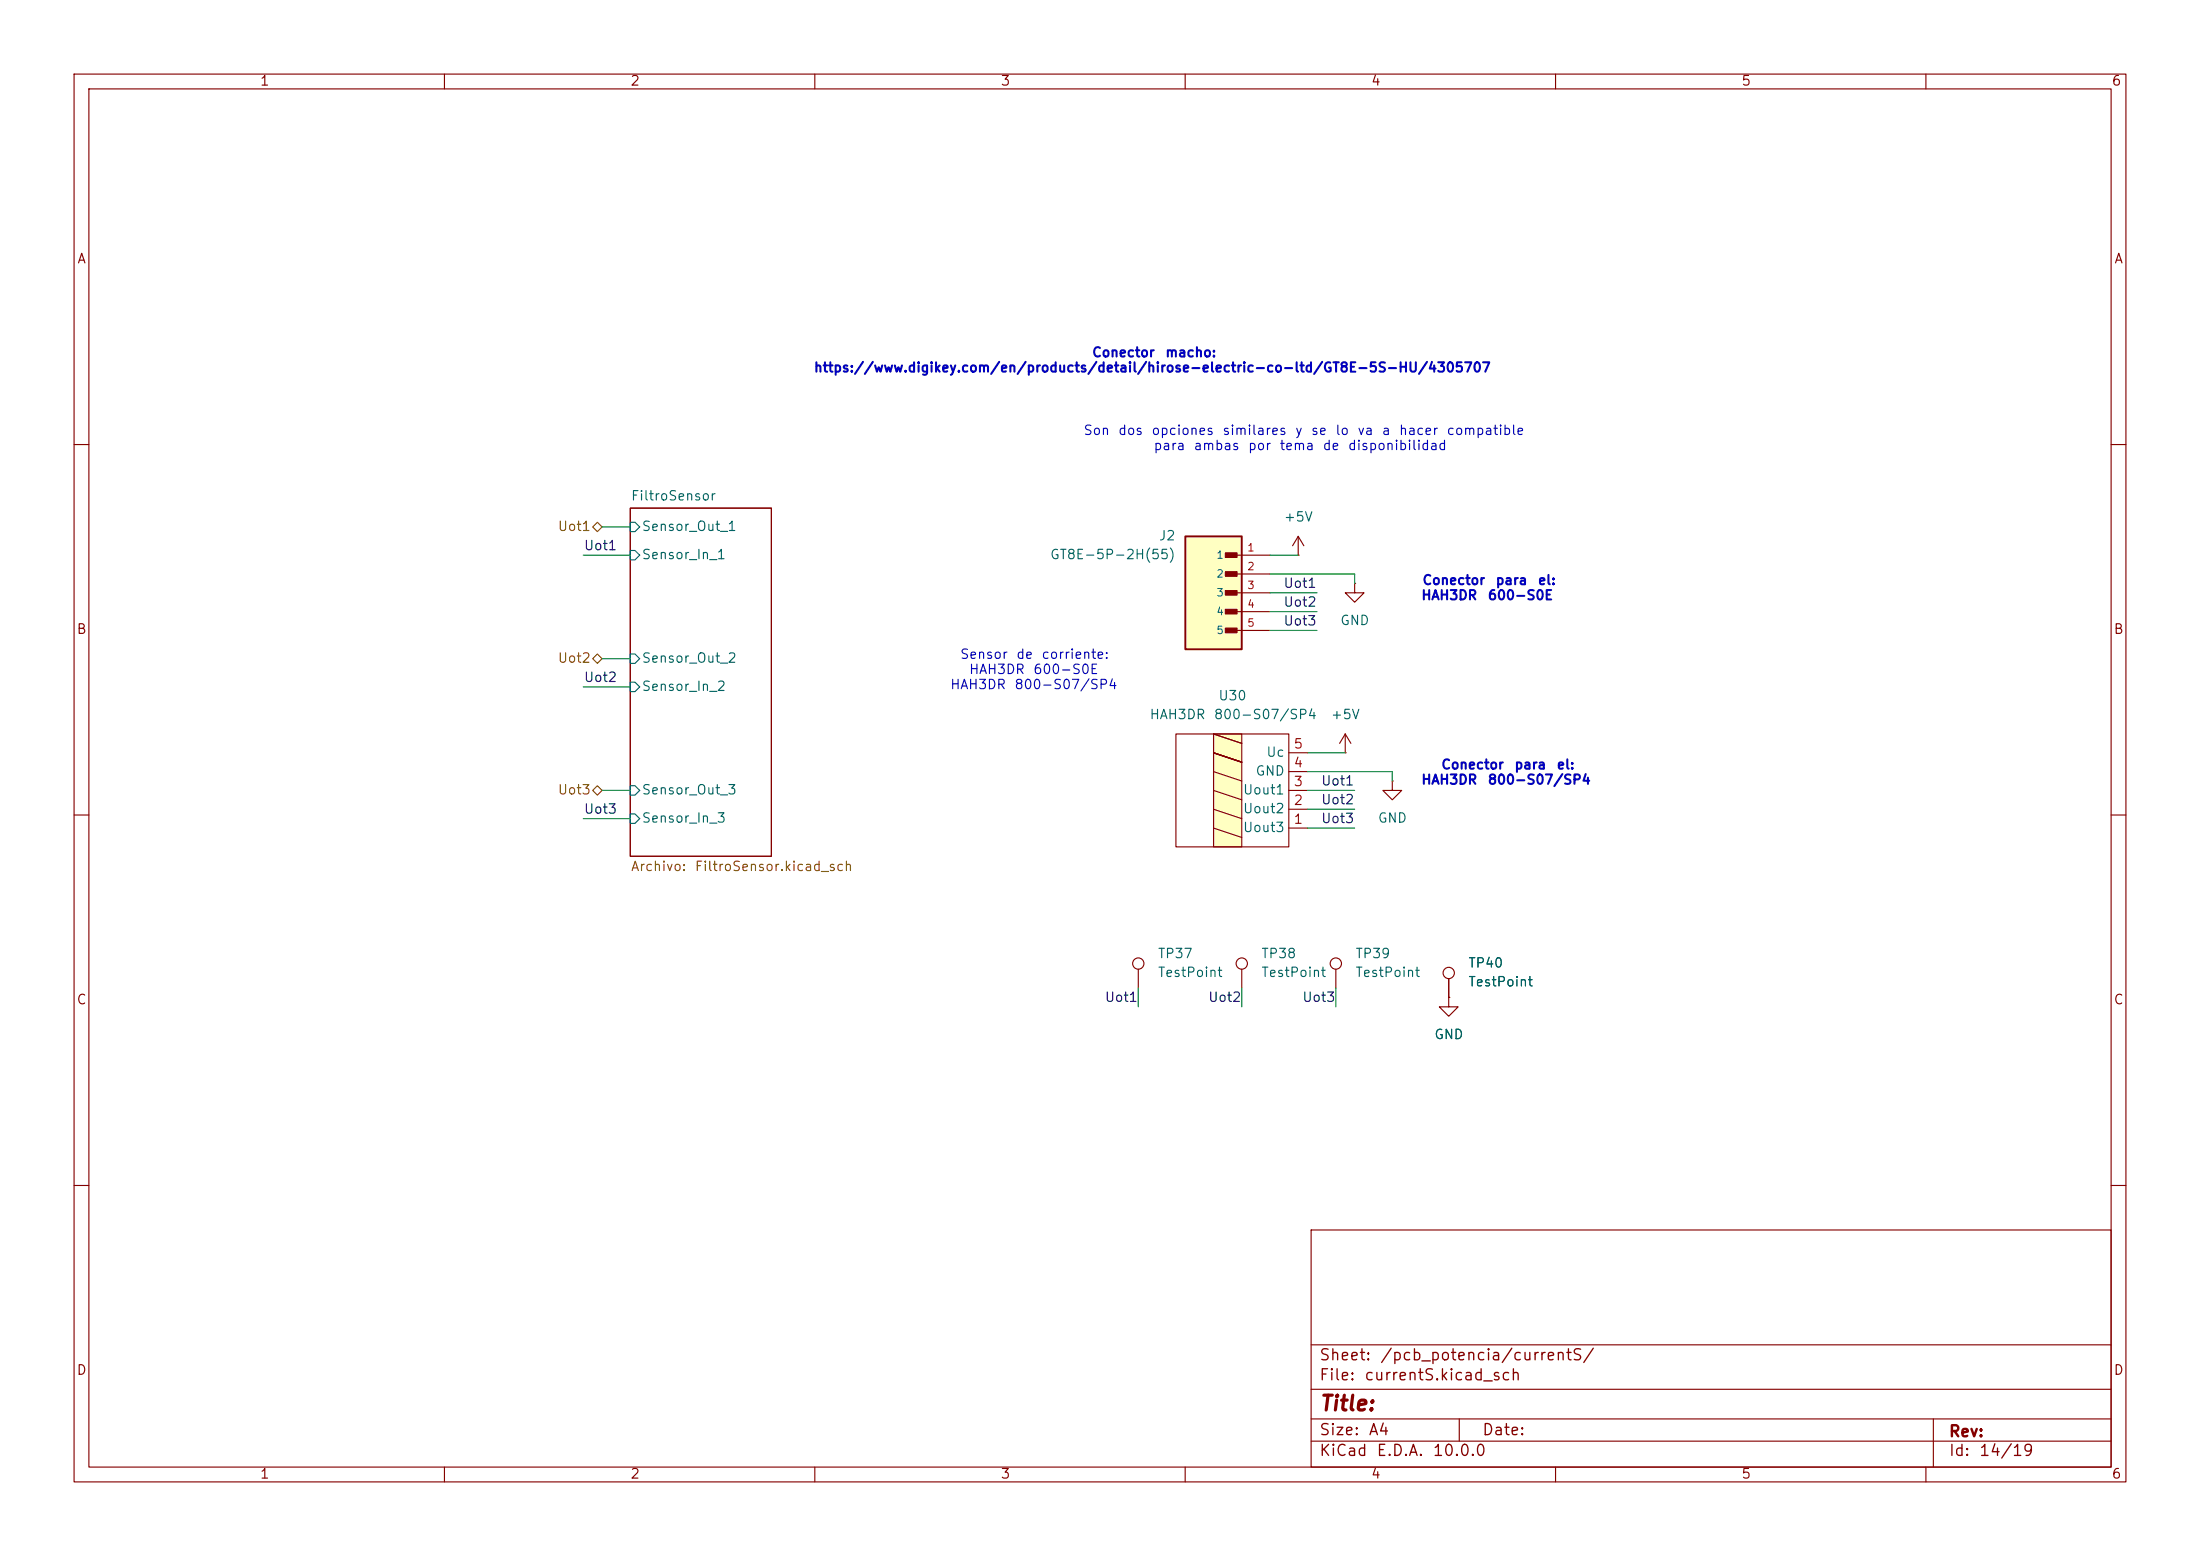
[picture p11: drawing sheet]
<svg xmlns="http://www.w3.org/2000/svg" width="297mm" height="210mm" viewBox="0 0 297 210" stroke-linecap="round" stroke-linejoin="round" font-family="sans-serif">
<g fill="none" stroke="#840000" stroke-width=".15">
<path d="M10 10h277v190h-277zM12 12h273v186h-273zM60 10v2M110 10v2M160 10v2M210 10v2M260 10v2M10 60h2M85.1 68.6h19v47h-19zM285 60h2M10 110h2M285 110h2"/>
<path d="M10 160h2M177 166h108v32h-108zM285 160h2M60 198v2M110 198v2M160 198v2M177 194.5h108M177 191.5h108M177 187.5h108M177 181.5h108M197 191.5v3M210 198v2"/>
<path d="M260 198v2M261 191.5v6.5"/>
</g>
<path d="M85.1 74.3h.6l.7 .6-.7 .7h-.6zM85.1 70.5h.6l.7 .6-.7 .7h-.6zM85.1 92.1h.6l.7 .6-.7 .6h-.6zM85.1 88.3h.6l.7 .6-.7 .6h-.6zM85.1 109.9h.6l.7 .6-.7 .6h-.6zM85.1 106h.6l.7 .7-.7 .6h-.6z" fill="none" stroke="#006464" stroke-width=".15"/>
<path d="M160 72.4h7.6v15.2h-7.6z" fill="#ffffc2"/>
<path d="M160 72.4h7.6v15.2h-7.6z" fill="none" stroke="#840000" stroke-width=".25"/>
<g fill="#840000" stroke="#840000" stroke-width=".14">
<path d="M165.4 74.6h1.6v.6h-1.6z"/>
<path d="M165.4 77.2h1.6v.6h-1.6z"/>
<path d="M165.4 79.7h1.6v.6h-1.6z"/>
<path d="M165.4 82.2h1.6v.7h-1.6z"/>
<path d="M165.4 84.8h1.6v.6h-1.6z"/>
</g>
<g fill="none" stroke="#840000" stroke-width=".15">
<path d="M166.4 74.9h5M166.4 77.5h5M175.3 74.9h.1M175.3 72.4l-.8 1.3M175.3 72.4l.7 1.3M175.3 72.4v2.5M182.9 78.7v1.3h1.2l-1.2 1.3-1.3-1.3h1.3M182.9 78.7h.1M166.4 80h5M166.4 82.6h5M166.4 85.1h5M181.6 99.1l-.8 1.2"/>
<path d="M181.6 99.1l.8 1.2M181.6 99.1v2.5M181.6 101.6h.1M188 105.4v1.3h1.2l-1.2 1.3-1.3-1.3h1.3M188 105.4h.1M167.6 130.8v2.6M180.3 130.8v2.6M195.6 134.6v1.3h1.2l-1.2 1.3-1.3-1.3h1.3M195.6 134.6h.1M195.6 132.1v2.5"/>
<circle cx="167.6" cy="130" r=".76"/>
<circle cx="180.3" cy="130" r=".76"/>
<circle cx="195.6" cy="131.3" r=".76"/>
</g>
<path d="M163.8 99.1h3.8v15.2h-3.8z" fill="#ffffc2"/>
<g fill="none" stroke="#840000" stroke-width=".15">
<path d="M158.7 99.1h15.3v15.2h-15.3zM163.8 99.1h3.8v15.2h-3.8zM163.8 99.1l3.8 1.2M163.8 101.6l3.8 1.3M163.8 104.1l3.8 1.3M163.8 106.7l3.8 1.3M163.8 109.2l3.8 1.3M163.8 111.8l3.8 1.2M174 111.8h2.5M174 109.2h2.5M174 106.7h2.5M174 104.1h2.5"/>
<path d="M174 101.6h2.5M153.7 130.8v2.6M195.6 134.6h.1M195.6 132.1v2.5"/>
<circle cx="153.7" cy="130" r=".76"/>
</g>
<path d="M80 71.1l.6-.6 .7 .6-.7 .7zM80 88.9l.6-.6 .7 .6-.7 .6zM80 106.7l.6-.7 .7 .7-.7 .6z" fill="none" stroke="#725600" stroke-width=".15"/>
<g fill="none" stroke="#009600" stroke-width=".15">
<path d="M78.7 74.9h6.4M81.3 71.1h3.8M171.4 74.9h3.9M171.4 77.5h11.5v1.2M78.7 92.7h6.4M81.3 88.9h3.8M171.4 80h6.4M171.4 82.6h6.4M171.4 85.1h6.4M78.7 110.5h6.4M81.3 106.7h3.8M176.5 111.8h6.4"/>
<path d="M176.5 101.6h5.1M176.5 109.2h6.4M176.5 104.1h11.5v1.3M176.5 106.7h6.4M153.7 133.4v2.5M167.6 133.4v2.5M180.3 133.4v2.5"/>
</g>
<text font-size="2" fill="#840000" x="178" y="190.9">Title:</text>
<g font-size="1.5" fill="#840000">
<text x="178" y="184">Sheet:</text>
<text x="186.2" y="184">/pcb_potencia/currentS/</text>
<text x="178" y="186.7">File:</text>
<text x="184.1" y="186.7">currentS.kicad_sch</text>
<text x="178" y="196.9">KiCad</text>
<text x="178" y="194.1">Size:</text>
<text x="184.7" y="194.1">A4</text>
<text x="185.7" y="196.9">E.D.A.</text>
<text x="193.3" y="196.9">10.0.0</text>
<text x="200" y="194.1">Date:</text>
<text x="263" y="194.3">Rev:</text>
<text x="263" y="196.9">Id:</text>
<text x="267.1" y="196.9">14/19</text>
</g>
<g font-size="1.3" fill="#840000">
<text x="35" y="11.9">1</text>
<text x="85" y="11.9">2</text>
<text x="135" y="11.9">3</text>
<text x="185" y="11.9">4</text>
<text x="235" y="11.9">5</text>
<text x="285" y="11.9">6</text>
<text x="10.3" y="35.9">A</text>
<text x="285.3" y="35.9">A</text>
<text x="10.3" y="85.9">B</text>
<text x="285.3" y="85.9">B</text>
<text x="10.3" y="135.9">C</text>
<text x="285.3" y="135.9">C</text>
<text x="10.3" y="185.9">D</text>
<text x="285.3" y="185.9">D</text>
<text x="35" y="199.9">1</text>
<text x="85" y="199.9">2</text>
<text x="135" y="199.9">3</text>
<text x="185" y="199.9">4</text>
<text x="235" y="199.9">5</text>
<text x="285" y="199.9">6</text>
</g>
<g font-size="1.3" fill="#0000c2">
<text x="109.8" y="50.6">https://www.digikey.com/en/products/detail/hirose-electric-co-ltd/GT8E-5S-HU/4305707</text>
<text x="147.3" y="48.5">Conector</text>
<text x="157.2" y="48.5">macho:</text>
<text x="146.2" y="59">Son</text>
<text x="150.9" y="59">dos</text>
<text x="155.4" y="59">opciones</text>
<text x="164.9" y="59">similares</text>
<text x="174.7" y="59">y</text>
<text x="176.9" y="59">se</text>
<text x="180.2" y="59">lo</text>
<text x="183.2" y="59">va</text>
<text x="186.4" y="59">a</text>
<text x="188.8" y="59">hacer</text>
<text x="195.2" y="59">compatible</text>
<text x="155.6" y="61.1">para</text>
<text x="161" y="61.1">ambas</text>
<text x="168.4" y="61.1">por</text>
<text x="172.6" y="61.1">tema</text>
<text x="178.5" y="61.1">de</text>
<text x="181.9" y="61.1">disponibilidad</text>
<text x="191.8" y="81.3">HAH3DR</text>
<text x="191.9" y="79.2">Conector</text>
<text x="200.8" y="81.3">600-S0E</text>
<text x="201.8" y="79.2">para</text>
<text x="207.5" y="79.2">el:</text>
<text x="129.5" y="89.2">Sensor</text>
<text x="137.1" y="89.2">de</text>
<text x="140.5" y="89.2">corriente:</text>
<text x="128.2" y="93.3">HAH3DR</text>
<text x="130.7" y="91.3">HAH3DR</text>
<text x="136.9" y="93.3">800-S07/SP4</text>
<text x="139.4" y="91.3">600-S0E</text>
<text x="191.8" y="106.2">HAH3DR</text>
<text x="194.5" y="104.1">Conector</text>
<text x="200.8" y="106.2">800-S07/SP4</text>
<text x="204.4" y="104.1">para</text>
<text x="210.1" y="104.1">el:</text>
</g>
<g font-size="1.3" fill="#725600">
<text x="75.2" y="72">Uot1</text>
<text x="75.2" y="89.8">Uot2</text>
<text x="75.2" y="107.5">Uot3</text>
<text x="85.1" y="117.9">Archivo:</text>
<text x="93.7" y="117.9">FiltroSensor.kicad_sch</text>
</g>
<g font-size="1.3" fill="#006464">
<text x="85.1" y="67.9">FiltroSensor</text>
<text x="86.6" y="72">Sensor_Out_1</text>
<text x="173.2" y="70.7">+5V</text>
<text x="86.6" y="75.8">Sensor_In_1</text>
<text x="141.7" y="75.8">GT8E-5P-2H(55)</text>
<text x="156.4" y="73.3">J2</text>
<text x="86.6" y="89.8">Sensor_Out_2</text>
<text x="180.8" y="84.7">GND</text>
<text x="86.6" y="93.6">Sensor_In_2</text>
<text x="164.4" y="94.8">U30</text>
<text x="155.1" y="97.4">HAH3DR</text>
<text x="163.8" y="97.4">800-S07/SP4</text>
<text x="179.6" y="97.4">+5V</text>
<text x="86.6" y="107.5">Sensor_Out_3</text>
<text x="167.7" y="107.5">Uout1</text>
<text x="169.4" y="105">GND</text>
<text x="170.9" y="102.5">Uc</text>
<text x="86.6" y="111.4">Sensor_In_3</text>
<text x="167.7" y="112.6">Uout3</text>
<text x="167.7" y="110.1">Uout2</text>
<text x="185.9" y="111.4">GND</text>
<text x="156.2" y="129.6">TP37</text>
<text x="170.2" y="129.6">TP38</text>
<text x="182.9" y="129.6">TP39</text>
<text x="198.1" y="130.9">TP40</text>
<text x="156.2" y="132.2">TestPoint</text>
<text x="170.2" y="132.2">TestPoint</text>
<text x="182.9" y="132.2">TestPoint</text>
<text x="198.1" y="133.5">TestPoint</text>
<text x="193.5" y="140.6">GND</text>
</g>
<g font-size="1.3" fill="#0f0f0f">
<text x="78.7" y="74.6">Uot1</text>
<text x="173.2" y="79.7">Uot1</text>
<text x="173.2" y="82.2">Uot2</text>
<text x="173.2" y="84.7">Uot3</text>
<text x="78.7" y="92.4">Uot2</text>
<text x="178.3" y="106.3">Uot1</text>
<text x="78.7" y="110.1">Uot3</text>
<text x="178.3" y="108.9">Uot2</text>
<text x="178.3" y="111.4">Uot3</text>
<text x="149.1" y="135.5">Uot1</text>
<text x="163" y="135.5">Uot2</text>
<text x="175.7" y="135.5">Uot3</text>
</g>
<g font-size="1.3" fill="#a90000">
<text x="174.6" y="101.3">5</text>
<text x="174.6" y="106.4">3</text>
<text x="174.6" y="103.9">4</text>
<text x="174.6" y="111.5">1</text>
<text x="174.6" y="109">2</text>
</g>
<g font-size="1" fill="#006464">
<text x="164.1" y="75.7">1</text>
<text x="164.1" y="78.2">2</text>
<text x="164.1" y="80.7">3</text>
<text x="164.1" y="83.3">4</text>
<text x="164.1" y="85.8">5</text>
</g>
<g font-size="1" fill="#a90000">
<text x="168.3" y="74.7">1</text>
<text x="168.3" y="77.2">2</text>
<text x="168.3" y="79.8">3</text>
<text x="168.3" y="82.3">4</text>
<text x="168.3" y="84.8">5</text>
</g>
</svg>
